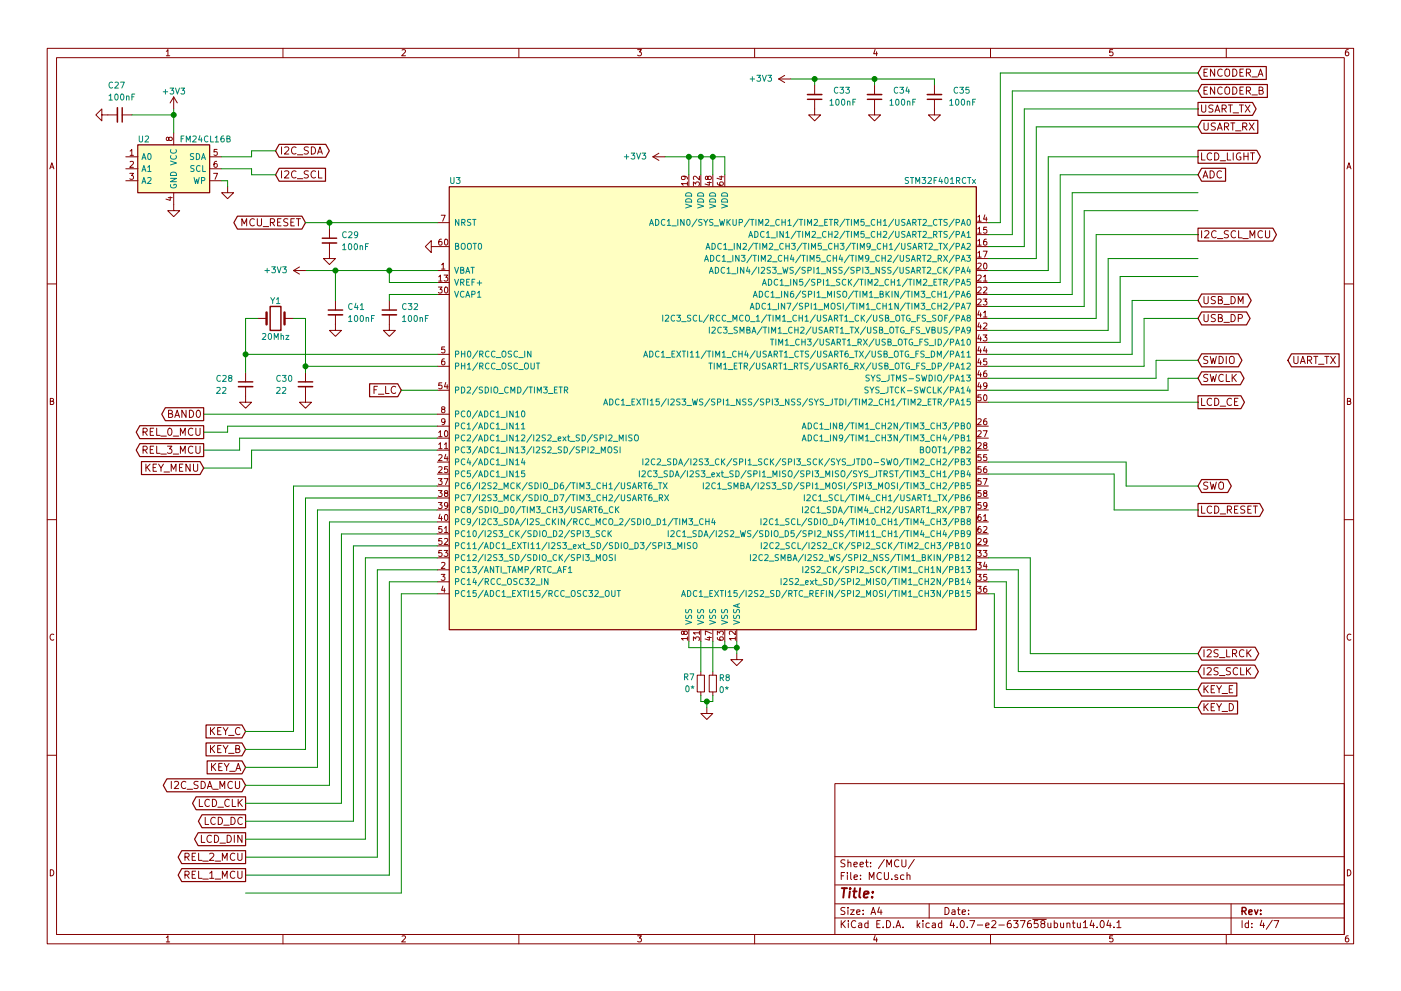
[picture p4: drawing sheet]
EESchema Schematic File Version 2
LIBS:power
LIBS:device
LIBS:linear
LIBS:regul
LIBS:adc-dac
LIBS:memory
LIBS:xilinx
LIBS:microcontrollers
LIBS:dsp
LIBS:microchip
LIBS:analog_switches
LIBS:motorola
LIBS:texas
LIBS:intel
LIBS:audio
LIBS:interface
LIBS:digital-audio
LIBS:philips
LIBS:cypress
LIBS:siliconi
LIBS:opto
LIBS:atmel
LIBS:contrib
LIBS:LCSDR
LIBS:4ms-ic
LIBS:Display
LIBS:Connector
LIBS:Relay
LIBS:RX998
LIBS:LCSDR-cache
EELAYER 25 0
EELAYER END
$Descr A4 11693 8268
encoding utf-8
Sheet 4 7
Title ""
Date ""
Rev ""
Comp ""
Comment1 ""
Comment2 ""
Comment3 ""
Comment4 ""
$EndDescr
Text GLabel 10000 5600 2    60   BiDi ~ 0
I2S_SCLK
Text GLabel 10000 5750 2    60   Input ~ 0
KEY_E
Text GLabel 10000 5450 2    60   BiDi ~ 0
I2S_LRCK
Text GLabel 10000 1950 2    60   Output ~ 0
I2C_SCL_MCU
Text GLabel 2050 6550 0    60   BiDi ~ 0
I2C_SDA_MCU
Text GLabel 10000 3000 2    60   BiDi ~ 0
SWDIO
Text GLabel 10000 3150 2    60   BiDi ~ 0
SWCLK
Text GLabel 10000 2650 2    60   BiDi ~ 0
USB_DP
Text GLabel 10000 2500 2    60   BiDi ~ 0
USB_DM
Text GLabel 10000 4050 2    60   BiDi ~ 0
SWO
$Comp
L GND #PWR038
U 1 1
P 5900 5900
F 0 "#PWR038" H 5900 5650 50  0001 C CNN
F 1 "GND" H 5900 5750 50  0001 C CNN
F 2 "" H 5900 5900 50  0001 C CNN
F 3 "" H 5900 5900 50  0001 C CNN
	1    5900 5900
	1    0    0    -1  
$EndComp
$Comp
L GND #PWR039
U 1 1
P 6150 5450
F 0 "#PWR039" H 6150 5200 50  0001 C CNN
F 1 "GND" H 6150 5300 50  0001 C CNN
F 2 "" H 6150 5450 50  0001 C CNN
F 3 "" H 6150 5450 50  0001 C CNN
	1    6150 5450
	1    0    0    -1  
$EndComp
$Comp
L GND #PWR040
U 1 1
P 3250 2700
F 0 "#PWR040" H 3250 2450 50  0001 C CNN
F 1 "GND" H 3250 2550 50  0001 C CNN
F 2 "" H 3250 2700 50  0001 C CNN
F 3 "" H 3250 2700 50  0001 C CNN
	1    3250 2700
	1    0    0    -1  
$EndComp
$Comp
L Crystal Y1
U 1 1
P 2300 2650
F 0 "Y1" H 2300 2800 50  0000 C CNN
F 1 "20Mhz" H 2300 2500 50  0000 C CNN
F 2 "Crystals:Crystal_HC49-U_Vertical" H 2300 2650 50  0001 C CNN
F 3 "" H 2300 2650 50  0001 C CNN
	1    2300 2650
	1    0    0    -1  
$EndComp
$Comp
L GND #PWR041
U 1 1
P 2050 3300
F 0 "#PWR041" H 2050 3050 50  0001 C CNN
F 1 "GND" H 2050 3150 50  0001 C CNN
F 2 "" H 2050 3300 50  0001 C CNN
F 3 "" H 2050 3300 50  0001 C CNN
	1    2050 3300
	1    0    0    -1  
$EndComp
$Comp
L GND #PWR042
U 1 1
P 2750 2100
F 0 "#PWR042" H 2750 1850 50  0001 C CNN
F 1 "GND" H 2750 1950 50  0001 C CNN
F 2 "" H 2750 2100 50  0001 C CNN
F 3 "" H 2750 2100 50  0001 C CNN
	1    2750 2100
	1    0    0    -1  
$EndComp
$Comp
L GND #PWR043
U 1 1
P 1450 1700
F 0 "#PWR043" H 1450 1450 50  0001 C CNN
F 1 "GND" H 1450 1550 50  0001 C CNN
F 2 "" H 1450 1700 50  0001 C CNN
F 3 "" H 1450 1700 50  0001 C CNN
	1    1450 1700
	1    0    0    -1  
$EndComp
$Comp
L GND #PWR044
U 1 1
P 1900 1550
F 0 "#PWR044" H 1900 1300 50  0001 C CNN
F 1 "GND" H 1900 1400 50  0001 C CNN
F 2 "" H 1900 1550 50  0001 C CNN
F 3 "" H 1900 1550 50  0001 C CNN
	1    1900 1550
	1    0    0    -1  
$EndComp
Text GLabel 2300 1450 2    60   Input ~ 0
I2C_SCL
Text GLabel 2300 1250 2    60   BiDi ~ 0
I2C_SDA
$Comp
L +3V3 #PWR045
U 1 1
P 1450 900
F 0 "#PWR045" H 1450 750 50  0001 C CNN
F 1 "+3V3" H 1450 1050 50  0000 C CNN
F 2 "" H 1450 900 50  0001 C CNN
F 3 "" H 1450 900 50  0001 C CNN
	1    1450 900 
	1    0    0    -1  
$EndComp
$Comp
L GND #PWR046
U 1 1
P 900 950
F 0 "#PWR046" H 900 700 50  0001 C CNN
F 1 "GND" H 900 800 50  0001 C CNN
F 2 "" H 900 950 50  0001 C CNN
F 3 "" H 900 950 50  0001 C CNN
	1    900  950 
	0    1    1    0   
$EndComp
$Comp
L +3V3 #PWR047
U 1 1
P 5550 1300
F 0 "#PWR047" H 5550 1150 50  0001 C CNN
F 1 "+3V3" V 5550 1550 50  0000 C CNN
F 2 "" H 5550 1300 50  0001 C CNN
F 3 "" H 5550 1300 50  0001 C CNN
	1    5550 1300
	0    -1   -1   0   
$EndComp
$Comp
L +3V3 #PWR048
U 1 1
P 6600 650
F 0 "#PWR048" H 6600 500 50  0001 C CNN
F 1 "+3V3" V 6600 900 50  0000 C CNN
F 2 "" H 6600 650 50  0001 C CNN
F 3 "" H 6600 650 50  0001 C CNN
	1    6600 650 
	0    -1   -1   0   
$EndComp
$Comp
L GND #PWR049
U 1 1
P 6800 900
F 0 "#PWR049" H 6800 650 50  0001 C CNN
F 1 "GND" H 6800 750 50  0001 C CNN
F 2 "" H 6800 900 50  0001 C CNN
F 3 "" H 6800 900 50  0001 C CNN
	1    6800 900 
	1    0    0    -1  
$EndComp
$Comp
L GND #PWR050
U 1 1
P 7300 900
F 0 "#PWR050" H 7300 650 50  0001 C CNN
F 1 "GND" H 7300 750 50  0001 C CNN
F 2 "" H 7300 900 50  0001 C CNN
F 3 "" H 7300 900 50  0001 C CNN
	1    7300 900 
	1    0    0    -1  
$EndComp
$Comp
L GND #PWR051
U 1 1
P 7800 900
F 0 "#PWR051" H 7800 650 50  0001 C CNN
F 1 "GND" H 7800 750 50  0001 C CNN
F 2 "" H 7800 900 50  0001 C CNN
F 3 "" H 7800 900 50  0001 C CNN
	1    7800 900 
	1    0    0    -1  
$EndComp
Text GLabel 10000 1450 2    60   Input ~ 0
ADC
Text GLabel 2050 6850 0    60   Output ~ 0
LCD_DC
Text GLabel 10750 3000 2    60   Input ~ 0
UART_TX
Text GLabel 2050 6700 0    60   Output ~ 0
LCD_CLK
Text GLabel 2050 7000 0    60   Output ~ 0
LCD_DIN
Text GLabel 10000 750  2    60   Input ~ 0
ENCODER_B
Text GLabel 10000 600  2    60   Input ~ 0
ENCODER_A
Text GLabel 2050 6400 0    60   Input ~ 0
KEY_A
Text GLabel 2050 6250 0    60   Input ~ 0
KEY_B
Text GLabel 2050 6100 0    60   Input ~ 0
KEY_C
Text GLabel 10000 5900 2    60   Input ~ 0
KEY_D
Text GLabel 1700 3900 0    60   Input ~ 0
KEY_MENU
Text GLabel 2550 1850 0    60   BiDi ~ 0
MCU_RESET
Text GLabel 10000 4250 2    60   Output ~ 0
LCD_RESET
Text GLabel 1700 3450 0    60   Output ~ 0
BAND0
Text GLabel 1700 3600 0    60   Output ~ 0
REL_0_MCU
Text GLabel 1700 3750 0    60   Output ~ 0
REL_3_MCU
Text GLabel 3350 3250 0    60   Input ~ 0
F_LC
Text GLabel 10000 1300 2    60   Output ~ 0
LCD_LIGHT
$Comp
L GND #PWR052
U 1 1
P 3650 2050
F 0 "#PWR052" H 3650 1800 50  0001 C CNN
F 1 "GND" H 3650 1900 50  0001 C CNN
F 2 "" H 3650 2050 50  0001 C CNN
F 3 "" H 3650 2050 50  0001 C CNN
	1    3650 2050
	0    1    1    0   
$EndComp
$Comp
L C_Small C28
U 1 1
P 2050 3200
F 0 "C28" H 1800 3250 50  0000 L CNN
F 1 "22" H 1800 3150 50  0000 L CNN
F 2 "UI:C_1206_0603" H 2050 3200 50  0001 C CNN
F 3 "" H 2050 3200 50  0001 C CNN
	1    2050 3200
	1    0    0    -1  
$EndComp
$Comp
L C_Small C30
U 1 1
P 2550 3200
F 0 "C30" H 2300 3250 50  0000 L CNN
F 1 "22" H 2300 3150 50  0000 L CNN
F 2 "UI:C_1206_0603" H 2550 3200 50  0001 C CNN
F 3 "" H 2550 3200 50  0001 C CNN
	1    2550 3200
	1    0    0    -1  
$EndComp
$Comp
L C_Small C32
U 1 1
P 3250 2600
F 0 "C32" H 3350 2650 50  0000 L CNN
F 1 "100nF" H 3350 2550 50  0000 L CNN
F 2 "UI:C_1206_0603" H 3250 2600 50  0001 C CNN
F 3 "" H 3250 2600 50  0001 C CNN
	1    3250 2600
	1    0    0    -1  
$EndComp
$Comp
L C_Small C29
U 1 1
P 2750 2000
F 0 "C29" H 2850 2050 50  0000 L CNN
F 1 "100nF" H 2850 1950 50  0000 L CNN
F 2 "UI:C_1206_0603" H 2750 2000 50  0001 C CNN
F 3 "" H 2750 2000 50  0001 C CNN
	1    2750 2000
	1    0    0    -1  
$EndComp
$Comp
L C_Small C33
U 1 1
P 6800 800
F 0 "C33" H 6500 750 50  0000 L CNN
F 1 "100nF" H 6450 850 50  0000 L CNN
F 2 "Capacitors_SMD:C_0603_HandSoldering" H 6800 800 50  0001 C CNN
F 3 "" H 6800 800 50  0001 C CNN
	1    6800 800 
	-1   0    0    1   
$EndComp
$Comp
L C_Small C34
U 1 1
P 7300 800
F 0 "C34" H 7000 750 50  0000 L CNN
F 1 "100nF" H 6950 850 50  0000 L CNN
F 2 "Capacitors_SMD:C_0603_HandSoldering" H 7300 800 50  0001 C CNN
F 3 "" H 7300 800 50  0001 C CNN
	1    7300 800 
	-1   0    0    1   
$EndComp
$Comp
L C_Small C35
U 1 1
P 7800 800
F 0 "C35" H 7500 750 50  0000 L CNN
F 1 "100nF" H 7450 850 50  0000 L CNN
F 2 "Capacitors_SMD:C_0603_HandSoldering" H 7800 800 50  0001 C CNN
F 3 "" H 7800 800 50  0001 C CNN
	1    7800 800 
	-1   0    0    1   
$EndComp
$Comp
L C_Small C27
U 1 1
P 1000 950
F 0 "C27" V 750 850 50  0000 L CNN
F 1 "100nF" V 850 850 50  0000 L CNN
F 2 "UI:C_1206_0603" H 1000 950 50  0001 C CNN
F 3 "" H 1000 950 50  0001 C CNN
	1    1000 950 
	0    1    1    0   
$EndComp
$Comp
L R_Small R7
U 1 1
P 5850 5700
F 0 "R7" H 5900 5650 50  0000 L CNN
F 1 "0*" H 5900 5750 50  0000 L CNN
F 2 "UI:R_1206_0603" H 5850 5700 50  0001 C CNN
F 3 "" H 5850 5700 50  0001 C CNN
	1    5850 5700
	-1   0    0    1   
$EndComp
$Comp
L R_Small R8
U 1 1
P 5950 5700
F 0 "R8" H 6000 5750 50  0000 L CNN
F 1 "0*" H 6000 5650 50  0000 L CNN
F 2 "UI:R_1206_0603" H 5950 5700 50  0001 C CNN
F 3 "" H 5950 5700 50  0001 C CNN
	1    5950 5700
	1    0    0    -1  
$EndComp
$Comp
L STM32F401RCTx U3
U 1 1
P 5950 3450
F 0 "U3" H 3750 5375 50  0000 L BNN
F 1 "STM32F401RCTx" H 8150 5375 50  0000 R BNN
F 2 "Housings_QFP:LQFP-64_10x10mm_Pitch0.5mm" H 8150 5325 50  0001 R TNN
F 3 "" H 5950 3450 50  0001 C CNN
	1    5950 3450
	1    0    0    -1  
$EndComp
$Comp
L 24LC16 U2
U 1 1
P 1450 1400
F 0 "U2" H 1200 1650 50  0000 C CNN
F 1 "FM24CL16B" H 1500 1650 50  0000 L CNN
F 2 "Housings_SOIC:SOIC-8_3.9x4.9mm_Pitch1.27mm" H 1500 1150 50  0001 L CNN
F 3 "" H 1450 1300 50  0001 C CNN
	1    1450 1400
	1    0    0    -1  
$EndComp
Text GLabel 10000 900  2    60   Output ~ 0
USART_TX
Text GLabel 10000 3350 2    60   Output ~ 0
LCD_CE
Wire Wire Line
	2450 4050 3650 4050
Wire Wire Line
	8300 5900 10000 5900
Wire Wire Line
	8500 5600 10000 5600
Wire Wire Line
	8400 5750 10000 5750
Wire Wire Line
	8600 5450 10000 5450
Wire Wire Line
	8250 4950 8300 4950
Wire Wire Line
	8300 4950 8300 5900
Wire Wire Line
	8250 4850 8400 4850
Wire Wire Line
	8400 4850 8400 5750
Wire Wire Line
	8500 5600 8500 4750
Wire Wire Line
	8500 4750 8250 4750
Wire Wire Line
	8600 5450 8600 4650
Wire Wire Line
	8600 4650 8250 4650
Wire Wire Line
	3650 2450 3250 2450
Wire Wire Line
	3250 2450 3250 2500
Wire Wire Line
	5950 5850 5950 5800
Wire Wire Line
	5850 5850 5950 5850
Wire Wire Line
	5850 5850 5850 5800
Wire Wire Line
	5900 5850 5900 5900
Connection ~ 5900 5850
Wire Wire Line
	5850 5600 5850 5350
Wire Wire Line
	5950 5350 5950 5600
Wire Wire Line
	5750 5350 5750 5400
Wire Wire Line
	5750 5400 6150 5400
Wire Wire Line
	6150 5350 6150 5450
Wire Wire Line
	6050 5350 6050 5400
Connection ~ 6050 5400
Connection ~ 6150 5400
Wire Wire Line
	2550 3050 3650 3050
Wire Wire Line
	2050 2950 3650 2950
Wire Wire Line
	2550 1850 3650 1850
Wire Wire Line
	2750 1850 2750 1900
Wire Wire Line
	1850 1500 1900 1500
Wire Wire Line
	1900 1500 1900 1550
Wire Wire Line
	2300 1250 2100 1250
Wire Wire Line
	2100 1250 2100 1300
Wire Wire Line
	2100 1300 1850 1300
Wire Wire Line
	1850 1400 2100 1400
Wire Wire Line
	2100 1400 2100 1450
Wire Wire Line
	2100 1450 2300 1450
Wire Wire Line
	1100 950  1450 950 
Wire Wire Line
	1450 900  1450 1100
Connection ~ 1450 950 
Wire Wire Line
	5550 1300 6050 1300
Wire Wire Line
	6050 1300 6050 1450
Wire Wire Line
	5950 1450 5950 1300
Connection ~ 5950 1300
Wire Wire Line
	5850 1450 5850 1300
Connection ~ 5850 1300
Wire Wire Line
	5750 1450 5750 1300
Connection ~ 5750 1300
Wire Wire Line
	6600 650  7800 650 
Wire Wire Line
	7800 650  7800 700 
Wire Wire Line
	7300 700  7300 650 
Connection ~ 7300 650 
Wire Wire Line
	6800 700  6800 650 
Connection ~ 6800 650 
Wire Wire Line
	9550 2650 10000 2650
Wire Wire Line
	3650 4650 3050 4650
Wire Wire Line
	3050 4650 3050 7000
Wire Wire Line
	3050 7000 2050 7000
Wire Wire Line
	3650 4750 3150 4750
Wire Wire Line
	3150 4750 3150 7150
Wire Wire Line
	3150 7150 2050 7150
Wire Wire Line
	3650 4850 3250 4850
Wire Wire Line
	3250 4850 3250 7300
Wire Wire Line
	3250 7300 2050 7300
Wire Wire Line
	3650 4950 3350 4950
Wire Wire Line
	3350 4950 3350 7450
Wire Wire Line
	3350 7450 2050 7450
Wire Wire Line
	2050 6850 2950 6850
Wire Wire Line
	2950 6850 2950 4550
Wire Wire Line
	2950 4550 3650 4550
Wire Wire Line
	2050 6700 2850 6700
Wire Wire Line
	2850 6700 2850 4450
Wire Wire Line
	2850 4450 3650 4450
Wire Wire Line
	2050 6550 2750 6550
Wire Wire Line
	2750 6550 2750 4350
Wire Wire Line
	2750 4350 3650 4350
Connection ~ 2750 1850
Wire Wire Line
	8250 3950 9300 3950
Wire Wire Line
	9400 3850 8250 3850
Wire Wire Line
	2050 6100 2450 6100
Wire Wire Line
	2450 6100 2450 4050
Wire Wire Line
	8250 1850 8350 1850
Wire Wire Line
	8250 1950 8450 1950
Wire Wire Line
	8250 3350 10000 3350
Wire Wire Line
	8250 2450 8950 2450
Wire Wire Line
	9050 2550 8250 2550
Wire Wire Line
	9150 2650 8250 2650
Wire Wire Line
	9250 2750 8250 2750
Wire Wire Line
	9350 2850 8250 2850
Wire Wire Line
	9450 2950 8250 2950
Wire Wire Line
	9550 2650 9550 3050
Wire Wire Line
	9550 3050 8250 3050
Wire Wire Line
	9650 3150 8250 3150
Wire Wire Line
	9750 3250 8250 3250
Wire Wire Line
	10000 2500 9450 2500
Wire Wire Line
	9450 2500 9450 2950
Wire Wire Line
	10000 2300 9350 2300
Wire Wire Line
	9350 2300 9350 2850
Wire Wire Line
	9250 2750 9250 2150
Wire Wire Line
	9250 2150 10000 2150
Wire Wire Line
	10000 1950 9150 1950
Wire Wire Line
	9150 1950 9150 2650
Wire Wire Line
	10000 1750 9050 1750
Wire Wire Line
	9050 1750 9050 2550
Wire Wire Line
	10000 1600 8950 1600
Wire Wire Line
	8950 1600 8950 2450
Wire Wire Line
	8450 1950 8450 750 
Wire Wire Line
	8450 750  10000 750 
Wire Wire Line
	8350 1850 8350 600 
Wire Wire Line
	8350 600  10000 600 
Wire Wire Line
	9750 3250 9750 3150
Wire Wire Line
	9750 3150 10000 3150
Wire Wire Line
	9650 3150 9650 3000
Wire Wire Line
	9650 3000 10000 3000
Wire Wire Line
	9400 3850 9400 4050
Wire Wire Line
	9400 4050 10000 4050
Wire Wire Line
	9300 3950 9300 4250
Wire Wire Line
	9300 4250 10000 4250
Wire Wire Line
	2050 6400 2650 6400
Wire Wire Line
	2650 6400 2650 4250
Wire Wire Line
	2650 4250 3650 4250
$Comp
L GND #PWR053
U 1 1
P 2550 3300
F 0 "#PWR053" H 2550 3050 50  0001 C CNN
F 1 "GND" H 2550 3150 50  0001 C CNN
F 2 "" H 2550 3300 50  0001 C CNN
F 3 "" H 2550 3300 50  0001 C CNN
	1    2550 3300
	1    0    0    -1  
$EndComp
Wire Wire Line
	2050 2650 2050 3100
Wire Wire Line
	2050 2650 2150 2650
Connection ~ 2050 2950
Wire Wire Line
	2550 2650 2550 3100
Connection ~ 2550 3050
Wire Wire Line
	2550 2650 2450 2650
Wire Wire Line
	1700 3450 3650 3450
Wire Wire Line
	1700 3600 1900 3600
Wire Wire Line
	1900 3600 1900 3550
Wire Wire Line
	1900 3550 3650 3550
Wire Wire Line
	1700 3750 2000 3750
Wire Wire Line
	2000 3750 2000 3650
Wire Wire Line
	2000 3650 3650 3650
Wire Wire Line
	1700 3900 2100 3900
Wire Wire Line
	2100 3900 2100 3750
Wire Wire Line
	2100 3750 3650 3750
Wire Wire Line
	8250 2250 8750 2250
Wire Wire Line
	8750 2250 8750 1300
Wire Wire Line
	2050 6250 2550 6250
Wire Wire Line
	2550 6250 2550 4150
Wire Wire Line
	2550 4150 3650 4150
Wire Wire Line
	3350 3250 3650 3250
Wire Wire Line
	8250 2050 8550 2050
Wire Wire Line
	8550 2050 8550 900 
Wire Wire Line
	8550 900  10000 900 
Text GLabel 10000 1050 2    60   Input ~ 0
USART_RX
Wire Wire Line
	8250 2150 8650 2150
Wire Wire Line
	8650 2150 8650 1050
Wire Wire Line
	8650 1050 10000 1050
Text GLabel 2050 7300 0    60   Output ~ 0
REL_1_MCU
Text GLabel 2050 7150 0    60   Output ~ 0
REL_2_MCU
$Comp
L C_Small C41
U 1 1
P 2800 2600
F 0 "C41" H 2900 2650 50  0000 L CNN
F 1 "100nF" H 2900 2550 50  0000 L CNN
F 2 "UI:C_1206_0603" H 2800 2600 50  0001 C CNN
F 3 "" H 2800 2600 50  0001 C CNN
	1    2800 2600
	1    0    0    -1  
$EndComp
$Comp
L GND #PWR054
U 1 1
P 2800 2700
F 0 "#PWR054" H 2800 2450 50  0001 C CNN
F 1 "GND" H 2800 2550 50  0001 C CNN
F 2 "" H 2800 2700 50  0001 C CNN
F 3 "" H 2800 2700 50  0001 C CNN
	1    2800 2700
	1    0    0    -1  
$EndComp
Wire Wire Line
	2800 2500 2800 2250
Wire Wire Line
	2550 2250 3650 2250
$Comp
L +3V3 #PWR055
U 1 1
P 2550 2250
F 0 "#PWR055" H 2550 2100 50  0001 C CNN
F 1 "+3V3" V 2550 2500 50  0000 C CNN
F 2 "" H 2550 2250 50  0001 C CNN
F 3 "" H 2550 2250 50  0001 C CNN
	1    2550 2250
	0    -1   -1   0   
$EndComp
Connection ~ 2800 2250
Wire Wire Line
	3650 2350 3250 2350
Wire Wire Line
	3250 2350 3250 2250
Connection ~ 3250 2250
Wire Wire Line
	10000 1450 8850 1450
Wire Wire Line
	8850 1450 8850 2350
Wire Wire Line
	8850 2350 8250 2350
Wire Wire Line
	8750 1300 10000 1300
$EndSCHEMATC
